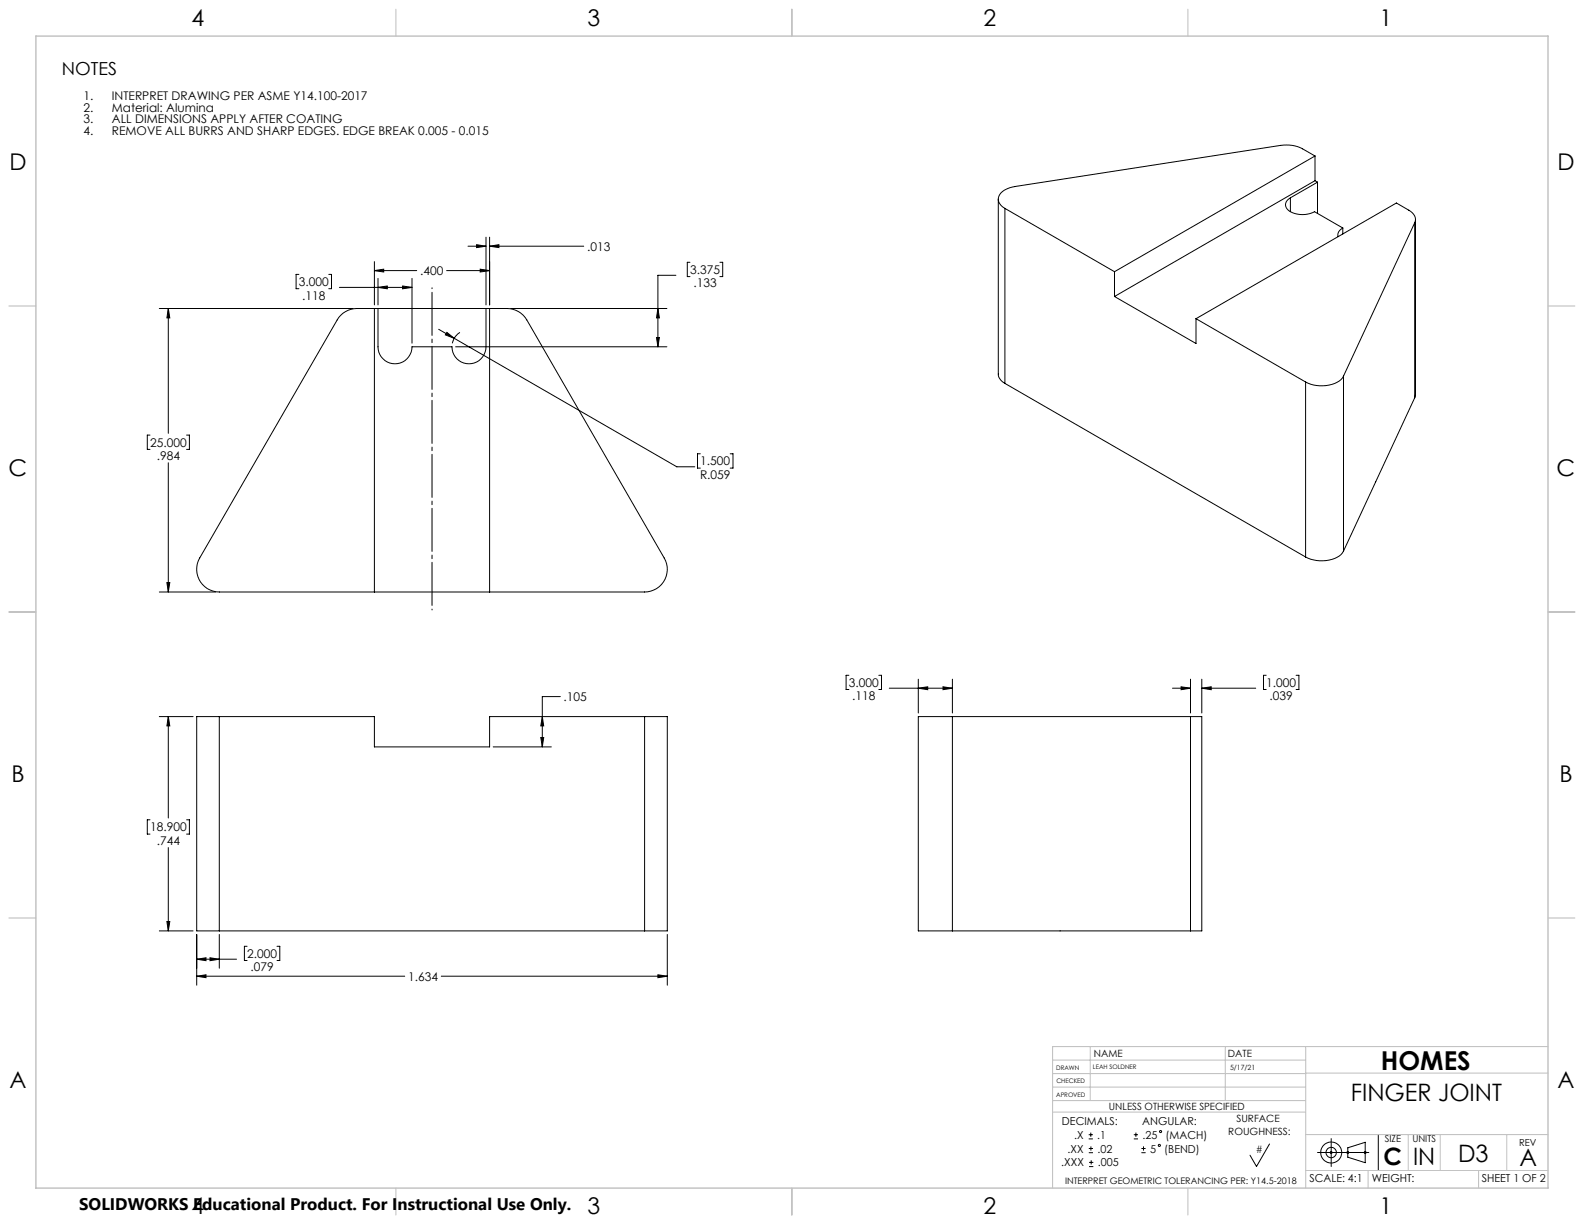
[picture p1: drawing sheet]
<svg xmlns="http://www.w3.org/2000/svg" width="559mm" height="432mm" viewBox="0 0 559 432" stroke-linecap="round" stroke-linejoin="round" font-family="sans-serif">
<g fill="none" stroke="#000" stroke-width=".35">
<path d="M463.9 55l-4.4-2.5a12.3 12.3 0 0 0-7.7-1.2l-93.7 14.5a6.3 6.3 0 0 0-5.9 4.2 3.9 3.9 0 0 0 2.3 3.5M463.9 55l-70.7 40.8M463.9 55v8.7M352.2 70.3v61.7a4 4 0 0 0 2.3 3.3M354.5 73.5l38.7 22.3M354.5 73.5v61.8M455.2 69.8a2.6 2.6 0 0 0-1.7 2.4 2.6 2.6 0 0 0 1.7 2.5 9.3 9.3 0 0 0 8.5 0l10 5.7M455.2 69.8v4.9M463.9 63.7l-70.7 40.9M463.9 63.7l.9 .6M464.8 64.3l-9.6 5.5M464.8 64.3v11"/>
<path d="M499.1 78.6a3.4 3.4 0 0 0-2.1-4.4l-4.4-2.6-70.7 40.8M499.1 78.6l-25.1 54.1M499.1 78.6v61.7M499.4 77.4v61.7l-.3 1.2M105.4 96.8h-.9v5h.9M116 96.8h.9v5h-.9M132.1 95.5l3.3-.5v1zM132.1 92.3v15.3M132.1 95.5h14.9M133.4 98.2v9.4M145.3 98.2v22.9M157.6 95.5h15.1"/>
<path d="M165.1 86.9h6.4M168.1 86.3l3.3 .6-3.3 .4zM169.4 95l3.3 .5-3.3 .5zM171.5 83.7v23.9M172.7 86.9l3.3-.6v1zM172.7 83.7v23.9M172.7 86.9h33.2M238.4 97.1h-6.3v25.2M243.4 92.5h-.9v5.1h.9M254 92.5h1v5.1h-1M393.2 95.8v8.8M473.7 80.4l-.6 .5a2.45 2.45 0 0 0-1.1 2.6"/>
<path d="M473.7 80.4v2.2M56.2 108.8h68.4M59.4 108.8l.5 3.3h-1zM59.4 108.8v44.1M119.7 101.4h25.6M120.2 111.2a8.1 8.1 0 0 1 5.7-2.4h53a8.1 8.1 0 0 1 6.9 4.1l48.5 84a8 8 0 0 1-6.9 11.9h-150a8 8 0 0 1-7-11.9l48.6-84zM132.1 108.8v100M133.3 101.4l3.3-.5v1zM133.3 108.8v13.5a6 6 0 0 0 6 6 6 6 0 0 0 6-6h14.2a6 6 0 0 0 6 6 6 6 0 0 0 5.9-6v-13.5M142 100.9l3.3 .5-3.3 .5zM154.8 116.2l5.4 3.1M157.7 117.3l2.5 2-3.1-1.2z"/>
<path d="M160.2 119.3l78.6 45.4h6.3M162.2 117.3l-1.8 1.8-.8 2M172.7 108.8v100M180.2 108.8h55.1M231.6 119.1h1l-.5 3.2zM232.1 108.8l.5 3.3h-1zM393.2 104.6l28.7 16.6v-8.8M421.9 112.4l38.7 22.4M160.7 122.3h74.6M354.5 135.3l106.1 61.2M460.6 134.8v61.7M474 132.7a8.8 8.8 0 0 1-8.4 3.4l-2.2-.3-2.8-1"/>
<path d="M474 132.7v61.7M52.9 153.5h-.9v5h.9M65.8 153.5h1v5h-1M499.1 140.3l-25.1 54.1M59.4 163.3v45.5M247.1 160.1h-1v5h1M257.6 160.1h1v5h-1M474 194.4a8.8 8.8 0 0 1-8.4 3.4l-3.2-.5-1.8-.8M56.2 208.8h19.9M58.9 205.5h1l-.5 3.3zM299.5 238.2h-1v5h1M310 238.2h1v5h-1"/>
<path d="M324 239.6v11.9M336 239.6v11.9M420 239.6v11.9M424 239.6v11.9M446.7 238.2h-1v5h1M457.2 238.2h1v5h-1M56.2 252.8h11.9M59.4 252.8l.5 3.3h-1zM59.4 252.8v35.8M77.4 252.8h-8v75.6h8M77.4 252.8h54.7v10.7h40.6v-10.7h54.7M77.4 252.8v75.6"/>
<path d="M191.3 252.8l.5 3.3h-1zM197.7 245.7h-6.4v17.8M227.4 252.8h8v75.6h-8M227.4 252.8v75.6M313.7 242.8h22.3M324 242.8l3.3-.5v1zM332.7 242.3l3.3 .5-3.3 .5zM336 252.8h-12v75.6h12M336 252.8h84M336 252.8v75.6M413.6 242.8h6.4M416.7 242.3l3.3 .5-3.3 .5z"/>
<path d="M420 252.8h4v75.6h-4M420 252.8v75.6M424 242.8l3.3-.5v1zM424 242.8h19M174 263.5h20.5M190.8 260.2h1l-.5 3.3zM52.9 289.2h-.9v5.1h.9M59.4 299v29.4M65.8 289.2h1v5.1h-1M56.2 328.4h11.9M58.9 325.1h1l-.5 3.3zM69.4 338.4l3.3-.5v1z"/>
<path d="M69.4 329.7v17.9M69.4 338.4h14M74.1 337.9l3.3 .5-3.3 .5zM77.4 328.4h150M77.4 329.7v11.9M87.2 333.8h-1v5h1M97.7 333.8h1v5h-1M235.4 329.7v17.9M336 328.4h84M69.4 344.4l3.3-.5v1zM69.4 344.4h73.4M155.7 344.4h79.7"/>
<path d="M232.1 343.9l3.3 .5-3.3 .5zM384.8 399.6v1.4M400.7 399.6v1.4M384.1 401.8h1.5M384.1 400.3h1.5M384.1 406.6h1.5M384.1 405.2h1.5M384.2 411.6h1.5M384.2 410.1h1.5M384.8 404.4v1.5M385 409.3v1.5M400 401.8h1.5"/>
<path d="M400 400.3h1.5M402.7 406.6h1.4M402.7 405.2h1.4M403.4 404.4v1.5M447.9 403.6l-4.6 7.9-2.3-4M464.8 406.6h18.1M469.3 406.2l.7 .7M469.6 401.7v9.8M470 406.2l-.7 .7M475.1 406.2l.7 .7M475.5 404.9l6.1-1.9v7.2l-6.1-2zM475.8 406.2l-.7 .7"/>
<path d="M481.3 406.2l.7 .7M482 406.2l-.7 .7M486.2 400.3v12.6"/>
<circle cx="409.4" cy="399.2" r=".36"/>
<circle cx="409" cy="404.1" r=".38"/>
<circle cx="469.6" cy="406.6" r="1.83"/>
<circle cx="469.6" cy="406.6" r="3.7"/>
</g>
<path d="M152.4 101.5v113.7" fill="none" stroke="#000" stroke-width=".35" stroke-dasharray="15.2 1.3 1.3 1.3" stroke-dashoffset="-1.6"/>
<g fill="none" stroke="#c0c0c0" stroke-width=".35">
<path d="M139.7 3.2v9.5M279.4 3.2v9.5M419.1 3.2v9.5M3.1 107.9h9.6M546.1 107.9h9.5M3.1 215.9h9.6M546.1 215.9h9.5M3.1 323.8h9.6M546.1 323.8h9.5M371.3 378.7h89.3M371.3 374h89.3M384.6 369.2v19.1"/>
<path d="M432.3 369.2v19.1M460.6 369.2v49.9M460.6 378.6h85.5M546.1 369.2h-174.8v49.9M371.3 392.3h89.3M371.3 383.5h89.3M371.3 388.3h89.3M139.7 419.1v9.6M279.4 419.1v9.6M419.1 419.1v9.6M460.6 412.9h85.5M460.6 400.3h85.5"/>
<path d="M482.6 412.9v6.2M496.8 400.3v12.6M508.1 400.3v12.6M521.6 412.9v6.2M531.6 400.3v12.6"/>
</g>
<path d="M12.7 12.7h533.4v406.4h-533.4z" fill="none" stroke="#c0c0c0" stroke-width=".5"/>
<path d="M190.8 260.2h1l-.5 3.3zM191.3 252.8l.5 3.3h-1zM59.4 252.8l.5 3.3h-1zM58.9 325.1h1l-.5 3.3zM69.4 338.4l3.3-.5v1zM74.1 337.9l3.3 .5-3.3 .5zM69.4 344.4l3.3-.5v1zM232.1 343.9l3.3 .5-3.3 .5zM58.9 205.5h1l-.5 3.3zM59.4 108.8l.5 3.3h-1zM168.1 86.3l3.3 .6-3.3 .4zM172.7 86.9l3.3-.6v1zM231.6 119.1h1l-.5 3.2zM232.1 108.8l.5 3.3h-1zM132.1 95.5l3.3-.5v1zM169.4 95l3.3 .5-3.3 .5zM142 100.9l3.3 .5-3.3 .5zM133.3 101.4l3.3-.5v1zM157.7 117.3l-.6 .8 3.1 1.2zM332.7 242.3l3.3 .5-3.3 .5zM324 242.8l3.3-.5v1zM416.7 242.3l3.3 .5-3.3 .5zM424 242.8l3.3-.5v1z" fill="#000"/>
<text font-size="9.2" x="487.1" y="377.4">HOMES</text>
<g font-size="8.5">
<text x="476.5" y="388.3">FINGER JOINT</text>
<text x="488" y="410.8">C</text>
<text x="498.5" y="410.8">IN</text>
<text x="514.4" y="409.8">D3</text>
<text x="536.1" y="411.3">A</text>
</g>
<g font-size="8.1">
<text x="67.6" y="9.3">4</text>
<text x="207.3" y="9.3">3</text>
<text x="347" y="9.3">2</text>
<text x="486.7" y="9.3">1</text>
<text x="3.3" y="60.1">D</text>
<text x="549.4" y="60.1">D</text>
<text x="3" y="168">C</text>
<text x="549.1" y="168">C</text>
<text x="4" y="276">B</text>
<text x="550.1" y="276">B</text>
<text x="3.3" y="383.9">A</text>
<text x="549.4" y="383.9">A</text>
<text x="67.6" y="428.4">4</text>
<text x="207.3" y="428.4">3</text>
<text x="347" y="428.4">2</text>
<text x="486.7" y="428.4">1</text>
</g>
<text font-size="6.3" x="21.9" y="26.5">NOTES</text>
<text font-size="5.9" x="27.9" y="427">SOLIDWORKS Educational Product. For Instructional Use Only.</text>
<g font-size="4.2">
<text x="29.5" y="35.2">1.</text>
<text x="39.5" y="35.2">INTERPRET DRAWING PER ASME Y14.100-2017</text>
<text x="29.5" y="39.4">2.</text>
<text x="39.5" y="39.4">Material: Alumina</text>
<text x="29.5" y="43.5">3.</text>
<text x="29.5" y="47.7">4.</text>
<text x="39.5" y="43.5">ALL DIMENSIONS APPLY AFTER COATING</text>
<text x="39.5" y="47.7">REMOVE ALL BURRS AND SHARP EDGES. EDGE BREAK 0.005 - 0.015</text>
<text x="207.1" y="88.4">.013</text>
<text x="105.5" y="100.9">3.000</text>
<text x="148.2" y="97">.400</text>
<text x="243.4" y="96.6">3.375</text>
<text x="244.6" y="101.4">.133</text>
<text x="106.6" y="105.7">.118</text>
<text x="52.9" y="157.6">25.000</text>
<text x="55.3" y="162.3">.984</text>
<text x="247.1" y="164.2">1.500</text>
<text x="246.9" y="169">R.059</text>
<text x="299.5" y="242.3">3.000</text>
<text x="446.7" y="242.3">1.000</text>
<text x="198.8" y="247.3">.105</text>
<text x="300.6" y="247.1">.118</text>
<text x="447.9" y="247.1">.039</text>
<text x="52.9" y="293.3">18.900</text>
<text x="55.3" y="298.1">.744</text>
<text x="87.2" y="337.9">2.000</text>
<text x="88.4" y="342.7">.079</text>
<text x="144" y="346">1.634</text>
</g>
<g font-size="3.9">
<text x="374.6" y="396.9">DECIMALS:</text>
<text x="378.9" y="401.8">.X</text>
<text x="387.1" y="401.8">.1</text>
<text x="402.9" y="396.9">ANGULAR:</text>
<text x="403" y="401.8">.25</text>
<text x="411.2" y="401.8">(MACH)</text>
<text x="376.6" y="406.6">.XX</text>
<text x="387.2" y="406.6">.02</text>
<text x="405.7" y="406.6">5</text>
<text x="410.7" y="406.6">(BEND)</text>
<text x="374.4" y="411.5">.XXX</text>
<text x="387.3" y="411.5">.005</text>
<text x="462" y="417.1">SCALE: 4:1</text>
<text x="484" y="417.1">WEIGHT:</text>
<text x="522.7" y="417.1">SHEET 1 OF 2</text>
</g>
<g font-size="3.5">
<text x="385.9" y="372.8">NAME</text>
<text x="433.2" y="373">DATE</text>
<text x="391.2" y="391.6">UNLESS OTHERWISE SPECIFIED</text>
<text x="436.2" y="395.9">SURFACE</text>
<text x="433.3" y="400.4">ROUGHNESS:</text>
<text x="443" y="406.8">#</text>
</g>
<g font-size="3.4">
<text x="488.6" y="403">SIZE</text>
<text x="498.2" y="403">UNITS</text>
<text x="535.9" y="404.1">REV</text>
</g>
<text font-size="3.2" x="375.7" y="417.6">INTERPRET GEOMETRIC TOLERANCING PER: Y14.5-2018</text>
<text font-size="2.5" x="433.9" y="377.3">5/17/21</text>
<g font-size="2.2">
<text x="372.6" y="377.3">DRAWN</text>
<text x="385.6" y="377.2">LEAH SOLDNER</text>
<text x="372.7" y="382.2">CHECKED</text>
<text x="372.6" y="386.8">APROVED</text>
</g>
</svg>
